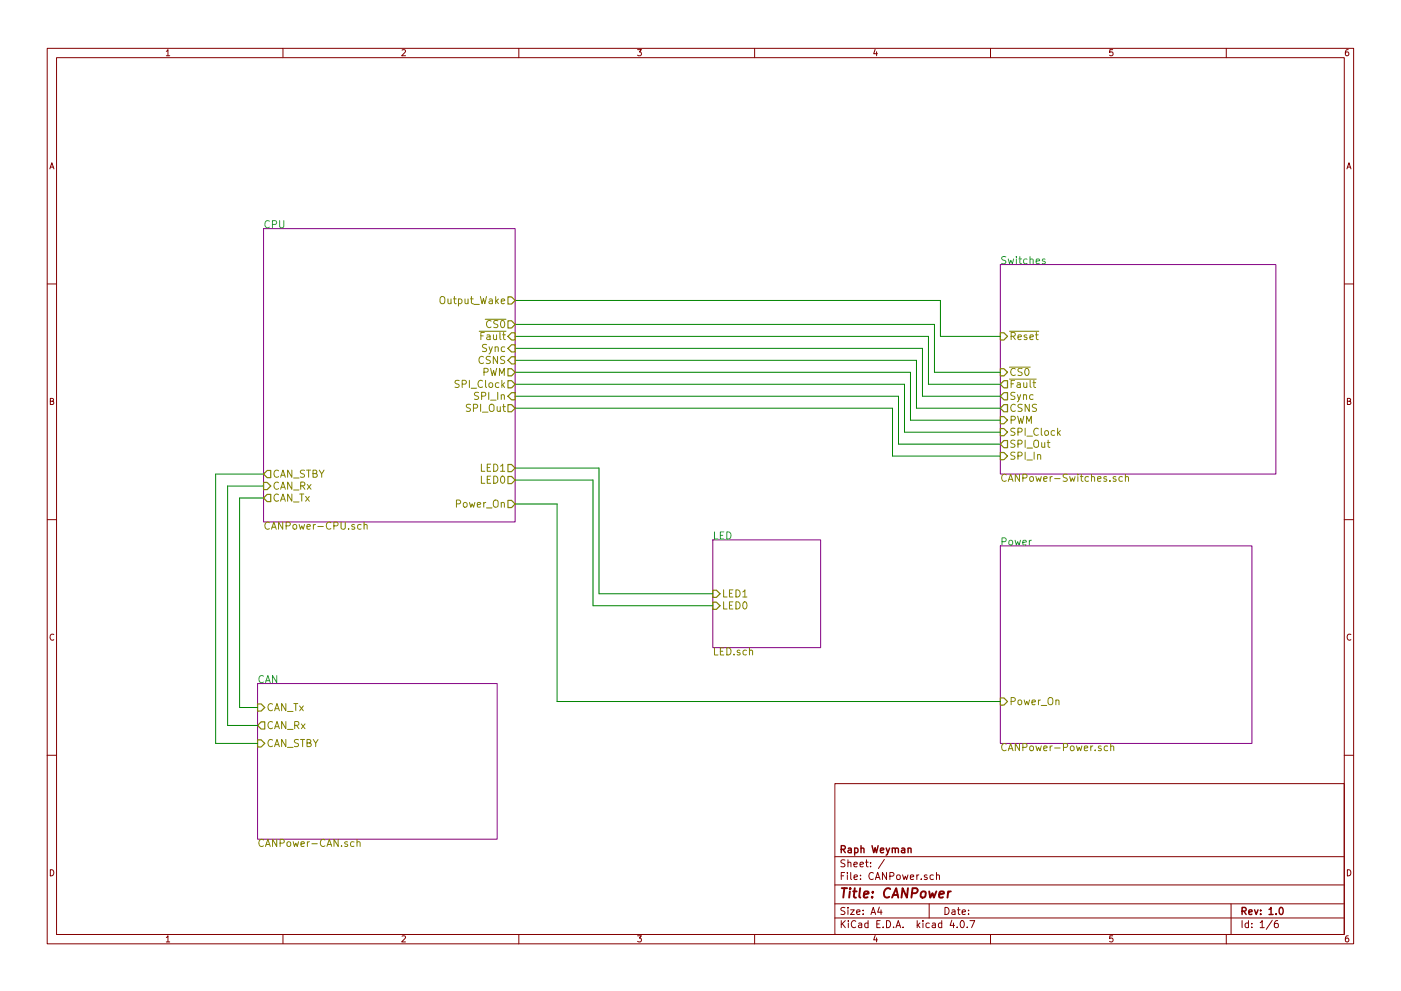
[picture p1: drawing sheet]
EESchema Schematic File Version 2
LIBS:power
LIBS:device
LIBS:switches
LIBS:relays
LIBS:motors
LIBS:transistors
LIBS:conn
LIBS:linear
LIBS:regul
LIBS:74xx
LIBS:cmos4000
LIBS:adc-dac
LIBS:memory
LIBS:xilinx
LIBS:microcontrollers
LIBS:dsp
LIBS:microchip
LIBS:analog_switches
LIBS:motorola
LIBS:texas
LIBS:intel
LIBS:audio
LIBS:interface
LIBS:digital-audio
LIBS:philips
LIBS:display
LIBS:cypress
LIBS:siliconi
LIBS:opto
LIBS:atmel
LIBS:contrib
LIBS:valves
LIBS:microchip_pic24mcu
LIBS:microchip_pic32mcu
LIBS:microchip_pic16mcu
LIBS:raphlib
LIBS:CANPower-cache
EELAYER 25 0
EELAYER END
$Descr A4 11693 8268
encoding utf-8
Sheet 1 6
Title "CANPower"
Date ""
Rev "1.0"
Comp "Raph Weyman"
Comment1 ""
Comment2 ""
Comment3 ""
Comment4 ""
$EndDescr
$Sheet
S 8350 4550 2100 1650
U 59E38B1C
F0 "Power" 60
F1 "CANPower-Power.sch" 60
F2 "Power_On" I L 8350 5850 60 
$EndSheet
$Sheet
S 2150 5700 2000 1300
U 59E53567
F0 "CAN" 60
F1 "CANPower-CAN.sch" 60
F2 "CAN_Tx" I L 2150 5900 60 
F3 "CAN_Rx" O L 2150 6050 60 
F4 "CAN_STBY" I L 2150 6200 60 
$EndSheet
Wire Wire Line
	2200 4150 2000 4150
Wire Wire Line
	2000 4150 2000 5900
Wire Wire Line
	2000 5900 2150 5900
Wire Wire Line
	2150 6050 1900 6050
Wire Wire Line
	1900 6050 1900 4050
Wire Wire Line
	1900 4050 2200 4050
Wire Wire Line
	2150 6200 1800 6200
Wire Wire Line
	1800 6200 1800 3950
Wire Wire Line
	1800 3950 2200 3950
$Sheet
S 8350 2200 2300 1750
U 59E9EC5C
F0 "Switches" 60
F1 "CANPower-Switches.sch" 60
F2 "SPI_Clock" I L 8350 3600 60 
F3 "SPI_In" I L 8350 3800 60 
F4 "SPI_Out" O L 8350 3700 60 
F5 "~CS0~" I L 8350 3100 60 
F6 "~Reset~" I L 8350 2800 60 
F7 "~Fault~" O L 8350 3200 60 
F8 "PWM" I L 8350 3500 60 
F9 "Sync" O L 8350 3300 60 
F10 "CSNS" O L 8350 3400 60 
$EndSheet
Wire Wire Line
	8350 3800 7450 3800
Wire Wire Line
	7450 3800 7450 3400
Wire Wire Line
	7450 3400 4300 3400
Wire Wire Line
	8350 3700 7500 3700
Wire Wire Line
	7500 3700 7500 3300
Wire Wire Line
	7500 3300 4300 3300
Wire Wire Line
	8350 3600 7550 3600
Wire Wire Line
	7550 3600 7550 3200
Wire Wire Line
	7550 3200 4300 3200
Wire Wire Line
	8350 3500 7600 3500
Wire Wire Line
	7600 3500 7600 3100
Wire Wire Line
	7600 3100 4300 3100
Wire Wire Line
	8350 3400 7650 3400
Wire Wire Line
	7650 3400 7650 3000
Wire Wire Line
	7650 3000 4300 3000
Wire Wire Line
	8350 3300 7700 3300
Wire Wire Line
	7700 3300 7700 2900
Wire Wire Line
	7700 2900 4300 2900
Wire Wire Line
	8350 3200 7750 3200
Wire Wire Line
	7750 3200 7750 2800
Wire Wire Line
	7750 2800 4300 2800
Wire Wire Line
	8350 3100 7800 3100
Wire Wire Line
	7800 3100 7800 2700
Wire Wire Line
	7800 2700 4300 2700
Wire Wire Line
	8350 2800 7850 2800
Wire Wire Line
	7850 2800 7850 2500
Wire Wire Line
	7850 2500 4300 2500
$Sheet
S 5950 4500 900  900 
U 59FDA547
F0 "LED" 60
F1 "LED.sch" 60
F2 "LED0" I L 5950 5050 60 
F3 "LED1" I L 5950 4950 60 
$EndSheet
Wire Wire Line
	4300 4000 4950 4000
Wire Wire Line
	4950 4000 4950 5050
Wire Wire Line
	4950 5050 5950 5050
Wire Wire Line
	5950 4950 5000 4950
Wire Wire Line
	5000 4950 5000 3900
Wire Wire Line
	5000 3900 4300 3900
Wire Wire Line
	4300 4200 4650 4200
Wire Wire Line
	4650 4200 4650 5850
Wire Wire Line
	4650 5850 8350 5850
$Sheet
S 2200 1900 2100 2450
U 59E38AF5
F0 "CPU" 60
F1 "CANPower-CPU.sch" 60
F2 "CAN_Tx" O L 2200 4150 60 
F3 "CAN_Rx" I L 2200 4050 60 
F4 "CAN_STBY" O L 2200 3950 60 
F5 "SPI_Out" O R 4300 3400 60 
F6 "SPI_In" I R 4300 3300 60 
F7 "SPI_Clock" O R 4300 3200 60 
F8 "PWM" O R 4300 3100 60 
F9 "CSNS" I R 4300 3000 60 
F10 "Sync" I R 4300 2900 60 
F11 "~Fault~" I R 4300 2800 60 
F12 "~CS0~" O R 4300 2700 60 
F13 "Output_Wake" O R 4300 2500 60 
F14 "LED0" O R 4300 4000 60 
F15 "LED1" O R 4300 3900 60 
F16 "Power_On" O R 4300 4200 60 
$EndSheet
$EndSCHEMATC
